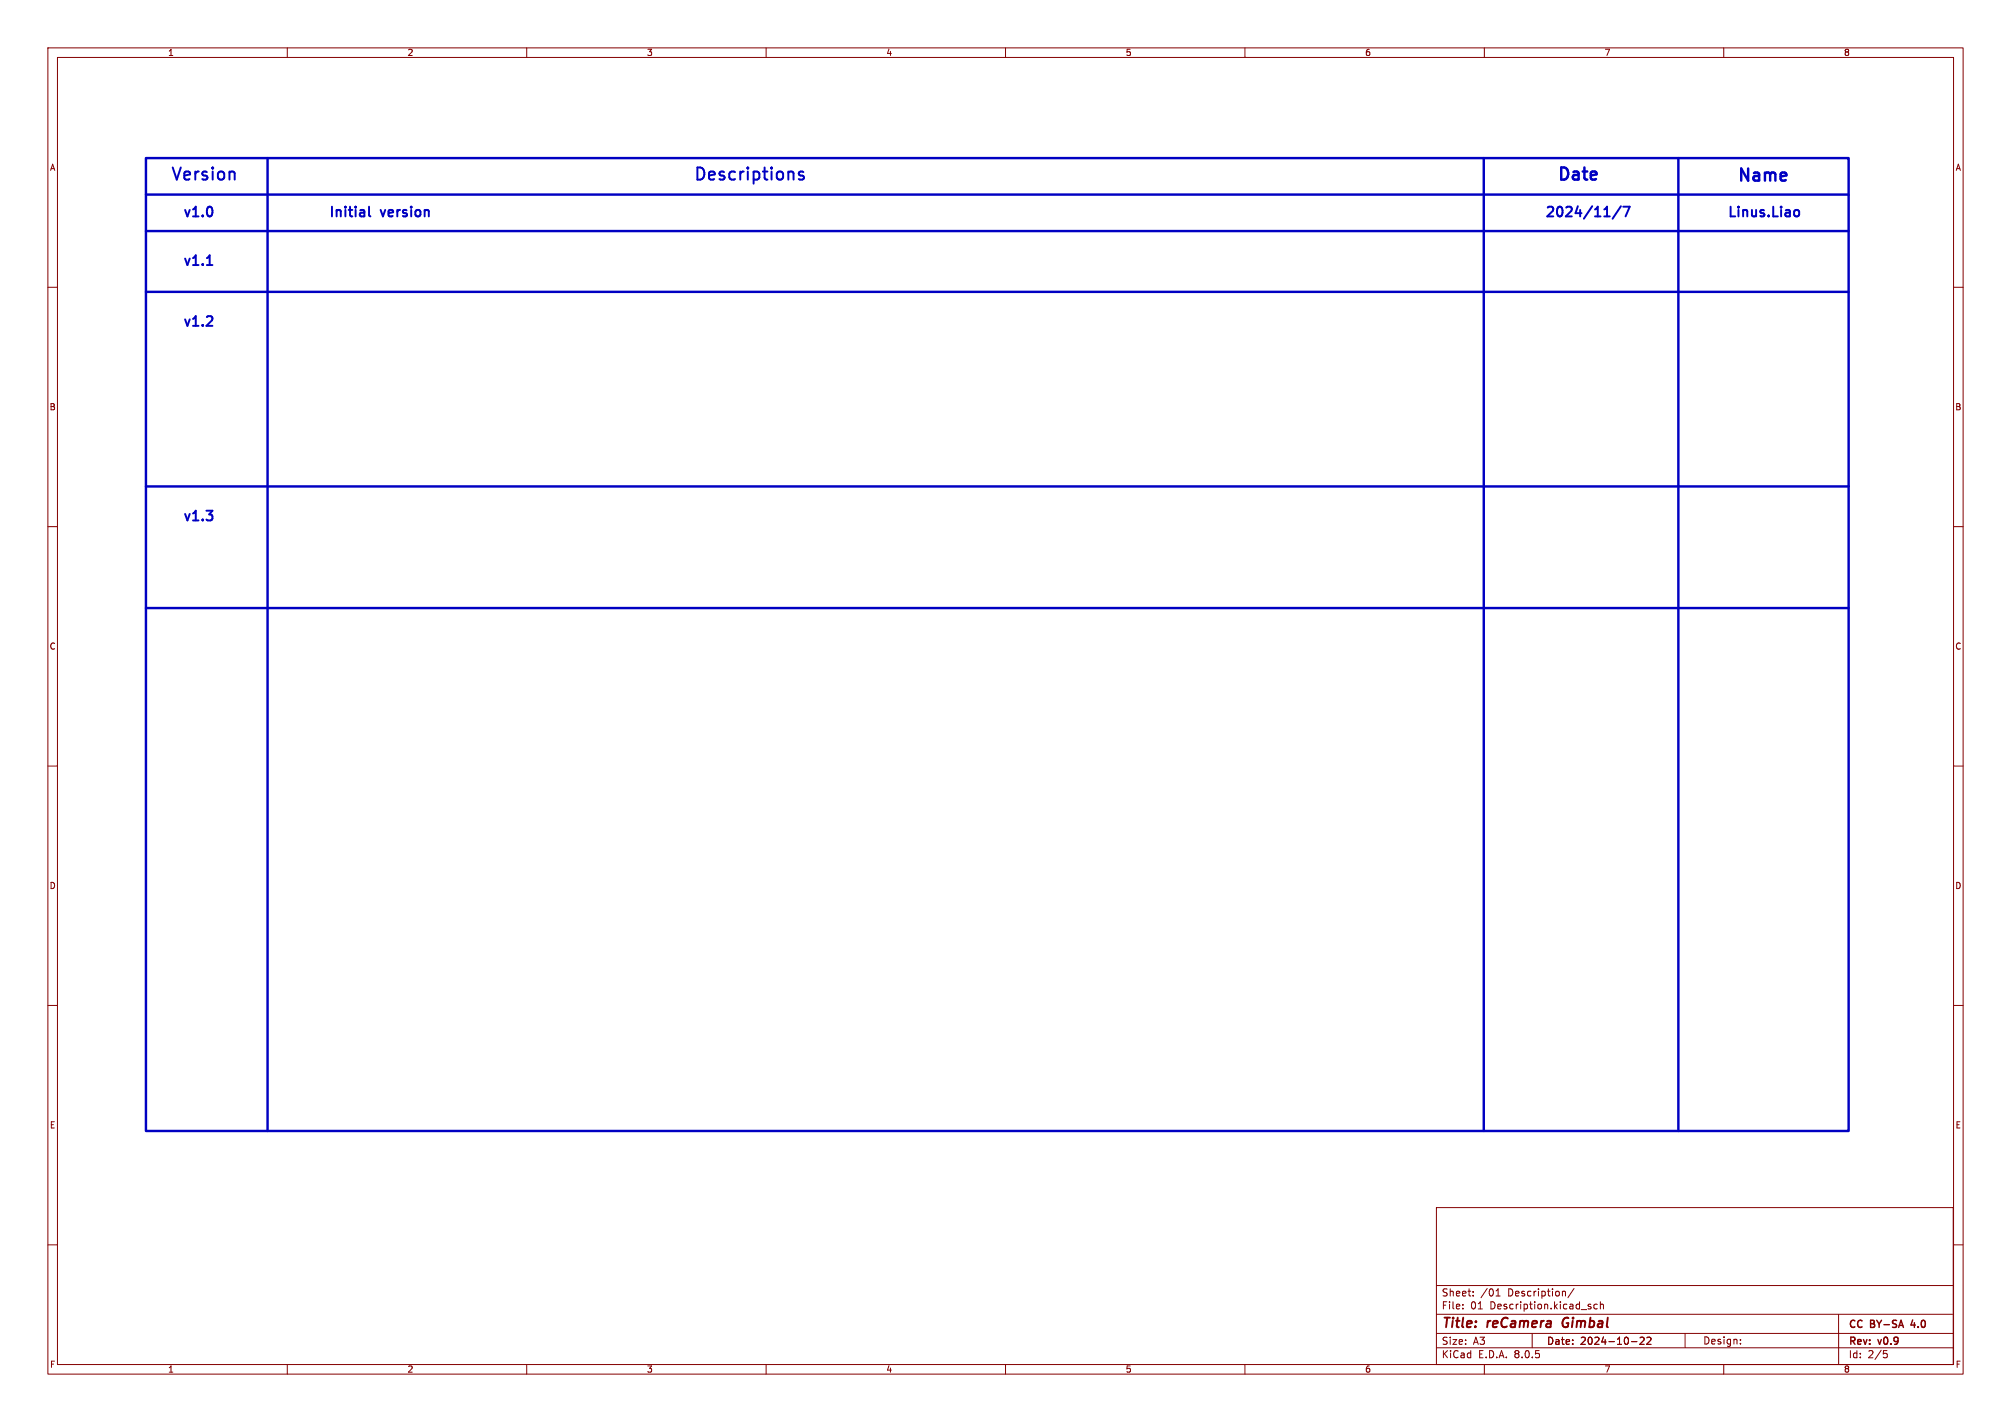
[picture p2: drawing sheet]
<svg xmlns="http://www.w3.org/2000/svg" width="420mm" height="297mm" viewBox="0 0 420 297" stroke-linecap="round" stroke-linejoin="round" font-family="sans-serif">
<g fill="none" stroke="#840000" stroke-width=".21">
<path d="M10 10h400v277h-400zM12 12h396v273h-396zM60 10v2M110 10v2M160 10v2M210 10v2M260 10v2M310 10v2M360 10v2M10 60h2M408 60h2M10 110h2"/>
<path d="M408 110h2M10 160h2M408 160h2M10 210h2M408 210h2M10 260h2M300 252.2h107.9v32.8h-107.9zM408 260h2M300 278.5h108M300 274.5h108M300 268.5h108M305.5 273.2v.2"/>
<path d="M305.5 272.5v.1M307.7 270.5v.2M307.7 269.8v.1M312.4 270.7h.9M312.4 269.6l.5-.4v1.5M320 278.5v3M326.7 269.7l.2 .2v.8M328.7 269.1l-1.3 1.9M332.1 272.9l.2 .2-.2 .3M332.1 272.4l.1 .1M333.6 272.5l-.4-.1-.3 .3 .1 .6h.6M334.2 272.5l.2-.1 .4 .1 .1 .9"/>
<path d="M334.2 271.9v1.5M342.5 279.4l.6-.1 .3 .4-1 1.1h1M343.9 279.4l.6-.1 .3 .4-.9 1.1h.9M351.9 278.5v2.9M363.5 279.8v.1M384 274.5v4M384 278.5v6.5M60 285v2M110 285v2M160 285v2M210 285v2M260 285v2"/>
<path d="M300 281.5h108M310 285v2M340.7 280.2h1.2M360 285v2M363.5 280.6v.1M393.4 282.1h.7M393.5 282.7h.4l.3 .2-.2 .6-.5 .1"/>
</g>
<path d="M326.6 275.5l-.3 .8 .3 .8" fill="none" stroke="#840000" stroke-width=".4"/>
<path d="M399.5 275.7l-.4 1.1h.9" fill="none" stroke="#840000" stroke-width=".3"/>
<path d="M167.2 36.7l.6 .1 .1 .4-.4 .3h-.4M167.2 35.8l.6 .1M43.2 55.4h1.2M77.1 43.2v1.7l.3 .3M335 45.2h1.2M338.5 43.1l-1.7 2.6M339 43.2h1.4l-.9 2M375.7 44v1" fill="none" stroke="#0000c2" stroke-width=".41"/>
<path d="M30.5 33h355.6v203.2h-355.6zM55.9 33v203.2M309.9 33v203.2M350.5 33v203.2M30.5 48.3h355.6M30.5 40.6h355.6M30.5 61h355.6M30.5 101.6h355.6M30.5 127h355.6" fill="none" stroke="#0000c2" stroke-width=".51"/>
<g font-size="3.5" fill="#0000c2">
<text x="35.6" y="37.9">Version</text>
<text x="144.8" y="37.9">Descriptions</text>
<text x="325.1" y="37.9">Date</text>
<text x="362.5" y="38.6">Name</text>
</g>
<g font-size="2.8" fill="#0000c2">
<text x="38.1" y="45.5">v1.0</text>
<text x="68.6" y="45.5">Initial</text>
<text x="79.7" y="45.5">version</text>
<text x="322.6" y="45.5">2024/11/7</text>
<text x="360.7" y="45.5">Linus.Liao</text>
<text x="38.1" y="55.6">v1.1</text>
<text x="38.1" y="68.3">v1.2</text>
<text x="38.1" y="109">v1.3</text>
</g>
<g font-size="2.8" fill="#840000">
<text x="301" y="277.9">Title:</text>
<text x="310.6" y="277.9">reCamera</text>
<text x="327.2" y="277.9">Gimbal</text>
</g>
<g font-size="2.1" fill="#840000">
<text x="301" y="273.7">File:</text>
<text x="301" y="271">Sheet:</text>
<text x="307.1" y="273.7">01</text>
<text x="309.2" y="271">/01</text>
<text x="311.2" y="273.7">Description.kicad_sch</text>
<text x="314.9" y="271">Description/</text>
<text x="301" y="281.1">Size:</text>
<text x="307.6" y="281.1">A3</text>
<text x="323" y="281.1">Date:</text>
<text x="330" y="281.1">2024-10-22</text>
<text x="355.6" y="281">Design:</text>
<text x="386" y="277.8">CC</text>
<text x="386" y="281.3">Rev:</text>
<text x="390.7" y="277.8">BY-SA</text>
<text x="392.4" y="281.3">v0.9</text>
<text x="399.8" y="277.8">4.0</text>
<text x="301" y="283.9">KiCad</text>
<text x="308.7" y="283.9">E.D.A.</text>
<text x="316.3" y="283.9">8.0.5</text>
<text x="386" y="283.9">Id:</text>
<text x="390.1" y="283.9">2/5</text>
</g>
<g font-size="1.8" fill="#840000">
<text x="35" y="11.9">1</text>
<text x="85" y="11.9">2</text>
<text x="135" y="11.9">3</text>
<text x="185" y="11.9">4</text>
<text x="235" y="11.9">5</text>
<text x="285" y="11.9">6</text>
<text x="335" y="11.9">7</text>
<text x="385" y="11.9">8</text>
<text x="10.3" y="35.9">A</text>
<text x="408.3" y="35.9">A</text>
<text x="10.3" y="85.9">B</text>
<text x="408.2" y="85.9">B</text>
<text x="10.3" y="135.9">C</text>
<text x="408.2" y="135.9">C</text>
<text x="10.3" y="185.9">D</text>
<text x="408.2" y="185.9">D</text>
<text x="10.3" y="235.9">E</text>
<text x="408.3" y="235.9">E</text>
<text x="10.3" y="285.9">F</text>
<text x="35" y="286.9">1</text>
<text x="85" y="286.9">2</text>
<text x="135" y="286.9">3</text>
<text x="185" y="286.9">4</text>
<text x="235" y="286.9">5</text>
<text x="285" y="286.9">6</text>
<text x="335" y="286.9">7</text>
<text x="385" y="286.9">8</text>
<text x="408.3" y="285.9">F</text>
</g>
</svg>
